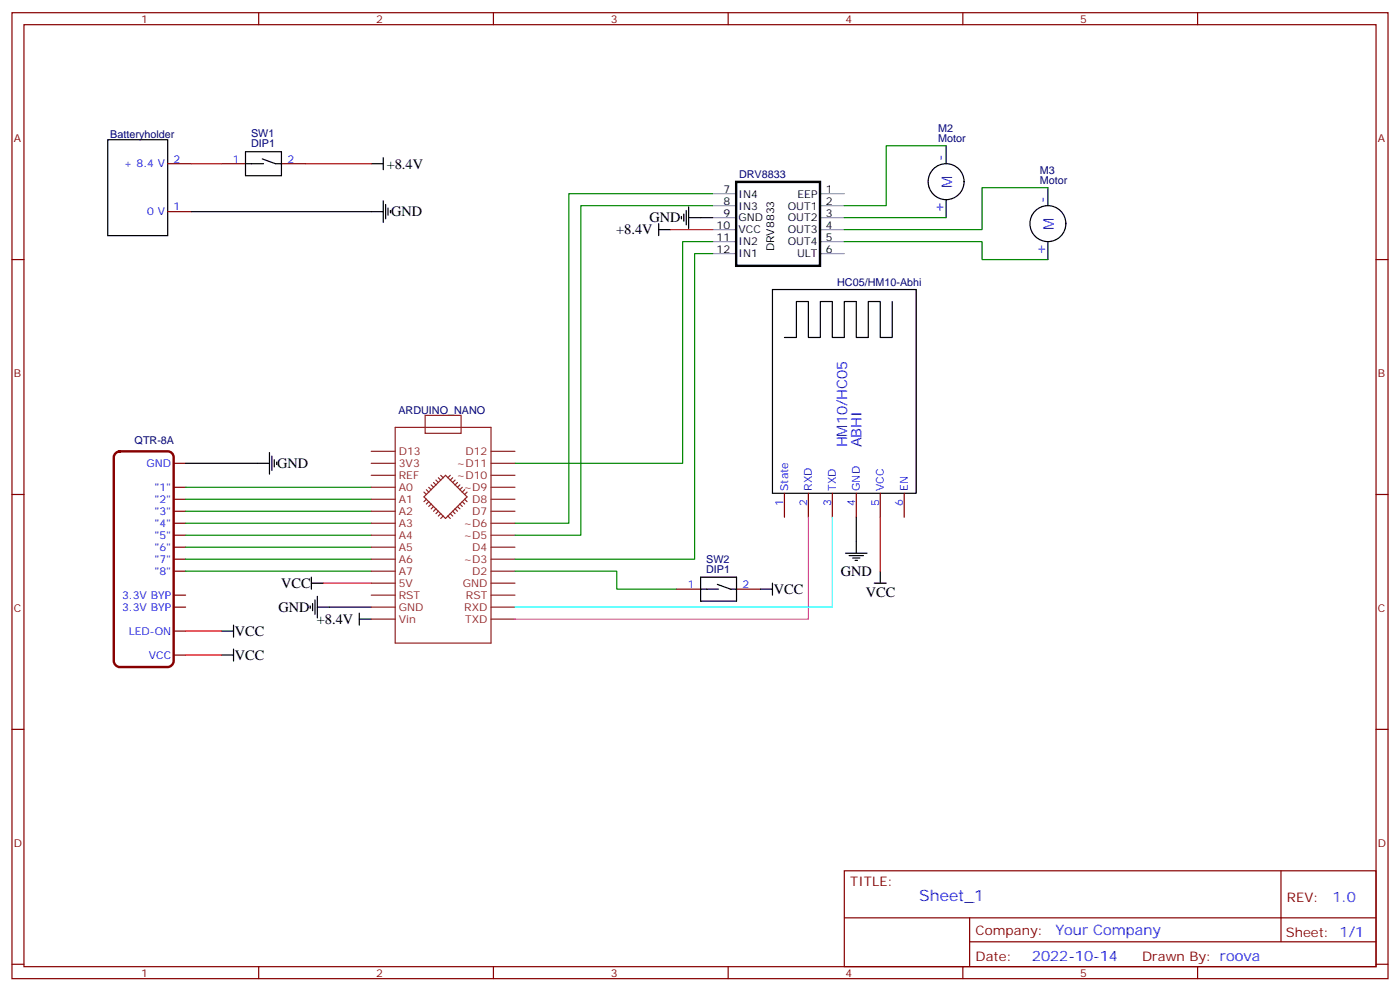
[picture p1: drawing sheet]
<svg xmlns="http://www.w3.org/2000/svg" width="412mm" height="292mm" viewBox="0 0 412 292" stroke-linecap="round" stroke-linejoin="round" font-family="sans-serif">
<g fill="none" stroke="#870000" stroke-width=".35">
<path d="M3.5 3.7h405.4v284.4h-405.4zM7.1 7.3h398.2v277.3h-398.2zM76.2 3.7v3.6M145.3 3.7v3.6M214.5 3.7v3.6M283.6 3.7v3.6M352.8 3.7v3.6M49.4 48.2h7M65.3 48.2h7M82.9 48.2h7.1M3.5 76.4h3.6M49.4 62.3h7"/>
<path d="M405.3 76.4h3.6M51.2 136.4h3.5M3.5 145.6h3.6M51.2 143.4h3.5M51.2 147h3.5M51.2 150.5h3.5M51.2 154h3.5M51.2 157.6h3.5M231.1 145.2v7.1M238.1 145.2v7.1M245.2 145.2v7.1M252.2 145.2v7.1"/>
<path d="M259.3 145.2v7.1M266.3 145.2v7.1M405.3 145.6h3.6M51.2 161.1h3.5M51.2 164.6h3.5M51.2 168.1h3.5M51.2 175.2h3.5M51.2 178.7h3.5M199.3 173.4h7.1M217 173.4h7M51.2 192.8h3.5M51.2 185.8h3.5"/>
<path d="M3.5 214.7h3.6M405.3 214.7h3.6M248.7 256.3h156.6v28.3h-156.6zM377.3 256.4v20.8M248.7 270.2h156.5M285.6 277.2h119.6M285.6 270.2v14.1M3.5 283.8h3.6M76.2 284.6v3.5M145.3 284.6v3.5M214.5 284.6v3.5M283.6 284.6v3.5"/>
<path d="M352.8 284.6v3.5M405.3 283.8h3.6"/>
</g>
<path d="M209.9 57h7.1M241.7 57h7M209.9 74.6h7.1M209.9 71.1h7.1M209.9 67.6h7.1M209.9 64.1h7.1M209.9 60.5h7.1M241.7 74.6h7M241.7 71.1h7M241.7 67.6h7M241.7 64.1h7M241.7 60.5h7" fill="none" stroke="#999" stroke-width=".35"/>
<path d="M216.9 53.6h24.6v24.6h-24.6z" fill="none" stroke="#000" stroke-width=".71"/>
<path d="M34.1 133.4l1.2-.5h14.1a1.76 1.76 0 0 1 1.8 1.7v60a1.89 1.89 0 0 1-1.8 1.8h-14.1a1.89 1.89 0 0 1-1.8-1.8v-60z" fill="none" stroke="#870000" stroke-width=".71"/>
<g fill="none" stroke="#000" stroke-width=".35">
<path d="M31.7 41.1h17.7v28.3h-17.7zM72.3 48.2h5.3M72.3 44.7h10.6v7h-10.6zM77.3 46.8l3.8 1.4h1.8M109.4 48.2h3.5M112.9 46.4v3.6M112.9 59.1v6.4M278.7 42.9v5.3M278.7 58.8v5.3M308.7 55.2v5.3M56.4 62.3h56.5M113.6 60.2v4.2"/>
<path d="M114.3 61.2v2.2M115 61.9v.8M194 67.6h3.6M194 65.8v3.6M200.7 63.7v.7M201.4 63v2.1M202.1 61.9v4.3M202.8 64.1h7.1M202.8 60.9v6.3M308.7 71.1v5.3M227.5 85.2h42.4v60h-42.4zM262.8 88.8v10.5h-3.5v-10.5h-3.5v10.5h-3.6v-10.5h-3.5v10.5h-3.5v-10.5h-3.5v10.5h-3.6v-10.5h-3.5v10.5h-3.5"/>
<path d="M54.7 136.4h24.7M79.4 133.2v6.4M80.1 134.3v4.2M80.8 135.3v2.1M81.5 136v.7M252.2 152.3v10.5M91.4 178.4v.7M91.7 171.7h3.5M91.7 169.9v3.5M92.1 177.7v2.1M92.8 176.6v4.2M93.5 178.7h15.9"/>
<path d="M93.5 175.5v6.4M206.4 173.4h5.3M206.4 169.9h10.6v7.1h-10.6zM211.3 172l3.9 1.4h1.8M224 173.4h3.5M227.5 171.7v3.5M249.1 162.8h6.3M250.1 163.5h4.3M251.2 164.3h2.1M251.9 165h.7M257.5 171.7h3.6M259.3 168.1v3.6"/>
<path d="M65.3 192.8h3.5M65.3 185.8h3.5M68.8 184v3.5M68.8 191.1v3.5M105.8 182.2h3.6M105.8 180.5v3.5"/>
<circle cx="278.7" cy="53.5" r="5.3"/>
<circle cx="308.7" cy="65.8" r="5.3"/>
</g>
<g fill="none" stroke="#008700" stroke-width=".35">
<path d="M209.9 57h-42.3v97h-15.9M278.7 42.9h-17.6v17.6h-12.4M308.7 55.2h-19.4v12.4h-40.6M209.9 60.5h-38.8v97.1h-19.4M209.9 71.1h-8.8v65.3h-49.4M209.9 74.6h-5.3v90h-52.9M248.7 64.1h30M248.7 71.1h40.6v5.3h19.4M54.7 143.4h54.7M54.7 147h54.7M54.7 150.5h54.7M54.7 154h54.7"/>
<path d="M54.7 157.6h54.7M54.7 161.1h54.7M54.7 164.6h54.7M54.7 168.1h54.7M151.7 168.1h30v5.3h17.6"/>
</g>
<path d="M56.4 48.2h8.9M90 48.2h19.4M197.6 67.6h12.3M259.3 152.3v15.8M95.2 171.7h14.2M54.7 192.8h10.6M54.7 185.8h10.6" fill="none" stroke="#f00" stroke-width=".35"/>
<g fill="none" stroke="#8c2424" stroke-width=".35">
<path d="M109.4 136.4h7M109.4 139.9h7M109.4 132.9h7M116.4 125.8h28.2v63.5h-28.2zM125.2 122.3h10.6v5.3h-10.6zM129.8 139.9l.7 .7M132.6 139.9l-.7 .7M144.6 136.4h7.1M144.6 139.9h7.1M144.6 132.9h7.1M109.4 143.4h7M109.4 147h7"/>
<path d="M109.4 150.5h7M109.4 154h7M109.4 157.6h7M124.9 146.3l6.3-6.4 6.4 6.4-6.4 6.3zM124.9 144.9l.7 .7M125.6 144.1l.7 .8M125.6 147l-.7 .7M126.3 143.4l.7 .7M126.3 147.7l-.7 .7M127 142.7l.7 .7M127 148.4l-.7 .7M127.7 142l.7 .7"/>
<path d="M127.7 149.1l-.7 .7M128.4 141.3l.7 .7M128.4 149.8l-.7 .7M129.1 140.6l.7 .7M129.1 150.5l-.7 .7M129.8 151.2l-.7 .7M130.5 151.9l-.7 .7M131.9 151.9l.7 .7M132.6 151.2l.7 .7M133.3 150.5l.8 .7M133.3 140.6l-.7 .7M134.1 149.8l.7 .7"/>
<path d="M134.1 141.3l-.8 .7M134.8 149.1l.7 .7M134.8 142l-.7 .7M135.5 148.4l.7 .7M135.5 142.7l-.7 .7M136.2 147.7l.7 .7M136.2 143.4l-.7 .7M136.9 147l.7 .7M136.9 144.1l-.7 .8M137.6 144.9l-.7 .7M144.6 143.4h7.1M144.6 147h7.1"/>
<path d="M144.6 150.5h7.1M144.6 154h7.1M144.6 157.6h7.1M109.4 161.1h7M109.4 164.6h7M109.4 168.1h7M109.4 171.7h7M109.4 175.2h7M109.4 178.7h7M144.6 161.1h7.1M144.6 164.6h7.1M144.6 168.1h7.1"/>
<path d="M144.6 171.7h7.1M144.6 175.2h7.1M144.6 178.7h7.1M109.4 182.2h7M144.6 182.2h7.1"/>
</g>
<path d="M238.1 152.3v29.9h-86.4" fill="none" stroke="#f0f" stroke-width=".35"/>
<path d="M245.2 152.3v26.4h-93.5" fill="none" stroke="#0ff" stroke-width=".35"/>
<text font-size="4.6" fill="#00f" x="270.8" y="265.4">Sheet_1</text>
<g font-size="4.2" fill="#00f">
<text x="278.3" y="47.5" transform="rotate(-90 278.3 47.5)">-</text>
<text x="280.5" y="55.2" transform="rotate(-90 280.5 55.2)">M</text>
<text x="308.3" y="59.8" transform="rotate(-90 308.3 59.8)">-</text>
<text x="278" y="62.7" transform="rotate(-90 278 62.7)">+</text>
<text x="310.4" y="67.6" transform="rotate(-90 310.4 67.6)">M</text>
<text x="308" y="75" transform="rotate(-90 308 75)">+</text>
<text x="249.6" y="131.7" transform="rotate(-90 249.6 131.7)">HM10/HC05</text>
<text x="253.8" y="131.7" transform="rotate(-90 253.8 131.7)">ABHI</text>
<text x="392.5" y="265.6">1.0</text>
<text x="310.9" y="275.2">Your Company</text>
<text x="304" y="283">2022-10-14</text>
</g>
<g font-size="4.2">
<text x="113.9" y="49.7">+8.4V</text>
<text x="115.2" y="63.7">GND</text>
<text x="191.3" y="65.5">GND</text>
<text x="181.5" y="69">+8.4V</text>
<text x="81.7" y="137.8">GND</text>
<text x="82.8" y="173.1">VCC</text>
<text x="247.6" y="169.5">GND</text>
<text x="227.9" y="174.8">VCC</text>
<text x="255" y="175.7">VCC</text>
<text x="82" y="180.1">GND</text>
<text x="93.3" y="183.7">+8.4V</text>
<text x="69.2" y="187.2">VCC</text>
<text x="69.2" y="194.2">VCC</text>
</g>
<g font-size="3.9" fill="#800">
<text x="250.5" y="260.9">TITLE:</text>
<text x="379.1" y="265.6">REV:</text>
<text x="287.4" y="275.1">Company:</text>
<text x="378.7" y="275.7">Sheet: 1/1</text>
<text x="287.4" y="282.8">Date:</text>
<text x="336.4" y="282.9">Drawn By: roova</text>
</g>
<g font-size="3.2" fill="#800">
<text x="41.6" y="6.7">1</text>
<text x="110.8" y="6.7">2</text>
<text x="179.9" y="6.7">3</text>
<text x="249.1" y="6.7">4</text>
<text x="318.2" y="6.7">5</text>
<text x="4.1" y="41.8">A</text>
<text x="405.9" y="41.8">A</text>
<text x="4.1" y="111">B</text>
<text x="405.9" y="111">B</text>
<text x="4.1" y="180.1">C</text>
<text x="405.9" y="180.1">C</text>
<text x="4.1" y="249.3">D</text>
<text x="405.9" y="249.3">D</text>
<text x="41.6" y="287.5">1</text>
<text x="110.8" y="287.5">2</text>
<text x="179.9" y="287.5">3</text>
<text x="249.1" y="287.5">4</text>
<text x="318.2" y="287.5">5</text>
</g>
<g font-size="3.2" fill="#000080">
<text x="32.5" y="40.6">Batteryholder</text>
<text x="74" y="40.4">SW1</text>
<text x="276.3" y="41.8">Motor</text>
<text x="276.3" y="38.8">M2</text>
<text x="74" y="43.4">DIP1</text>
<text x="217.7" y="52.5">DRV8833</text>
<text x="306.3" y="51.2">M3</text>
<text x="306.3" y="54.2">Motor</text>
<text x="246.6" y="84.2">HC05/HM10-Abhi</text>
<text x="117.4" y="121.7">ARDUINO_NANO</text>
<text x="39.7" y="130.6">QTR-8A</text>
<text x="208" y="165.6">SW2</text>
<text x="208" y="168.6">DIP1</text>
</g>
<g font-size="3.2" fill="#00f">
<text x="51.2" y="47.8">2</text>
<text x="68.5" y="47.8">1</text>
<text x="84.7" y="47.8">2</text>
<text x="36.5" y="49.2">+ 8.4 V</text>
<text x="43.4" y="63.4">0 V</text>
<text x="51.2" y="61.9">1</text>
<text x="43.2" y="137.4">GND</text>
<text x="45.5" y="144.5">&quot;1&quot;</text>
<text x="45.5" y="148">&quot;2&quot;</text>
<text x="230.7" y="149" transform="rotate(-90 230.7 149)">1</text>
<text x="232.1" y="144.5" transform="rotate(-90 232.1 144.5)">State</text>
<text x="237.8" y="149" transform="rotate(-90 237.8 149)">2</text>
<text x="239.2" y="144.5" transform="rotate(-90 239.2 144.5)">RXD</text>
<text x="244.8" y="149" transform="rotate(-90 244.8 149)">3</text>
<text x="246.2" y="144.5" transform="rotate(-90 246.2 144.5)">TXD</text>
<text x="251.9" y="149" transform="rotate(-90 251.9 149)">4</text>
<text x="253.3" y="144.5" transform="rotate(-90 253.3 144.5)">GND</text>
<text x="258.9" y="149" transform="rotate(-90 258.9 149)">5</text>
<text x="260.3" y="144.5" transform="rotate(-90 260.3 144.5)">VCC</text>
<text x="266" y="149" transform="rotate(-90 266 149)">6</text>
<text x="267.4" y="144.5" transform="rotate(-90 267.4 144.5)">EN</text>
<text x="45.5" y="151.6">&quot;3&quot;</text>
<text x="45.5" y="155.1">&quot;4&quot;</text>
<text x="45.5" y="158.6">&quot;5&quot;</text>
<text x="45.5" y="162.1">&quot;6&quot;</text>
<text x="45.5" y="165.7">&quot;7&quot;</text>
<text x="45.5" y="169.2">&quot;8&quot;</text>
<text x="202.6" y="173.1">1</text>
<text x="218.7" y="173.1">2</text>
<text x="35.9" y="176.2">3.3V BYP</text>
<text x="35.9" y="179.8">3.3V BYP</text>
<text x="37.9" y="186.8">LED-ON</text>
<text x="43.8" y="193.9">VCC</text>
</g>
<g font-size="3.2">
<text x="213.1" y="56.7">7</text>
<text x="217.6" y="58.1">IN4</text>
<text x="234.9" y="58.1">EEP</text>
<text x="243.3" y="56.7">1</text>
<text x="213.1" y="63.8">9</text>
<text x="213.1" y="60.3">8</text>
<text x="217.6" y="65.2">GND</text>
<text x="217.6" y="61.7">IN3</text>
<text x="232.1" y="65.2">OUT2</text>
<text x="232.1" y="61.7">OUT1</text>
<text x="243.3" y="63.8">3</text>
<text x="243.3" y="60.3">2</text>
<text x="211.1" y="70.8">11</text>
<text x="211.1" y="67.3">10</text>
<text x="217.6" y="68.7">VCC</text>
<text x="232.1" y="68.7">OUT3</text>
<text x="243.3" y="70.8">5</text>
<text x="243.3" y="67.3">4</text>
<text x="211.1" y="74.4">12</text>
<text x="217.6" y="75.8">IN1</text>
<text x="217.6" y="72.3">IN2</text>
<text x="228" y="74" transform="rotate(-90 228 74)">DRV8833</text>
<text x="232.1" y="72.3">OUT4</text>
<text x="234.8" y="75.8">ULT</text>
<text x="243.3" y="74.4">6</text>
</g>
<g font-size="3.2" fill="#8d2323">
<text x="117.5" y="137.4">3V3</text>
<text x="117.5" y="133.9">D13</text>
<text x="134.5" y="137.4">~D11</text>
<text x="137.1" y="133.9">D12</text>
<text x="117.5" y="141">REF</text>
<text x="134.5" y="141">~D10</text>
<text x="117.5" y="148">A1</text>
<text x="117.5" y="144.5">A0</text>
<text x="136.5" y="144.5">~D9</text>
<text x="139.1" y="148">D8</text>
<text x="117.5" y="155.1">A3</text>
<text x="117.5" y="151.6">A2</text>
<text x="136.5" y="155.1">~D6</text>
<text x="139.1" y="151.6">D7</text>
<text x="117.5" y="158.6">A4</text>
<text x="136.5" y="158.6">~D5</text>
<text x="117.5" y="165.7">A6</text>
<text x="117.5" y="162.1">A5</text>
<text x="136.5" y="165.7">~D3</text>
<text x="139.1" y="162.1">D4</text>
<text x="117.5" y="172.7">5V</text>
<text x="117.5" y="169.2">A7</text>
<text x="136.3" y="172.7">GND</text>
<text x="139.1" y="169.2">D2</text>
<text x="117.5" y="179.8">GND</text>
<text x="117.5" y="176.2">RST</text>
<text x="136.8" y="179.8">RXD</text>
<text x="137.2" y="176.2">RST</text>
<text x="117.5" y="183.3">Vin</text>
<text x="137" y="183.3">TXD</text>
</g>
</svg>
